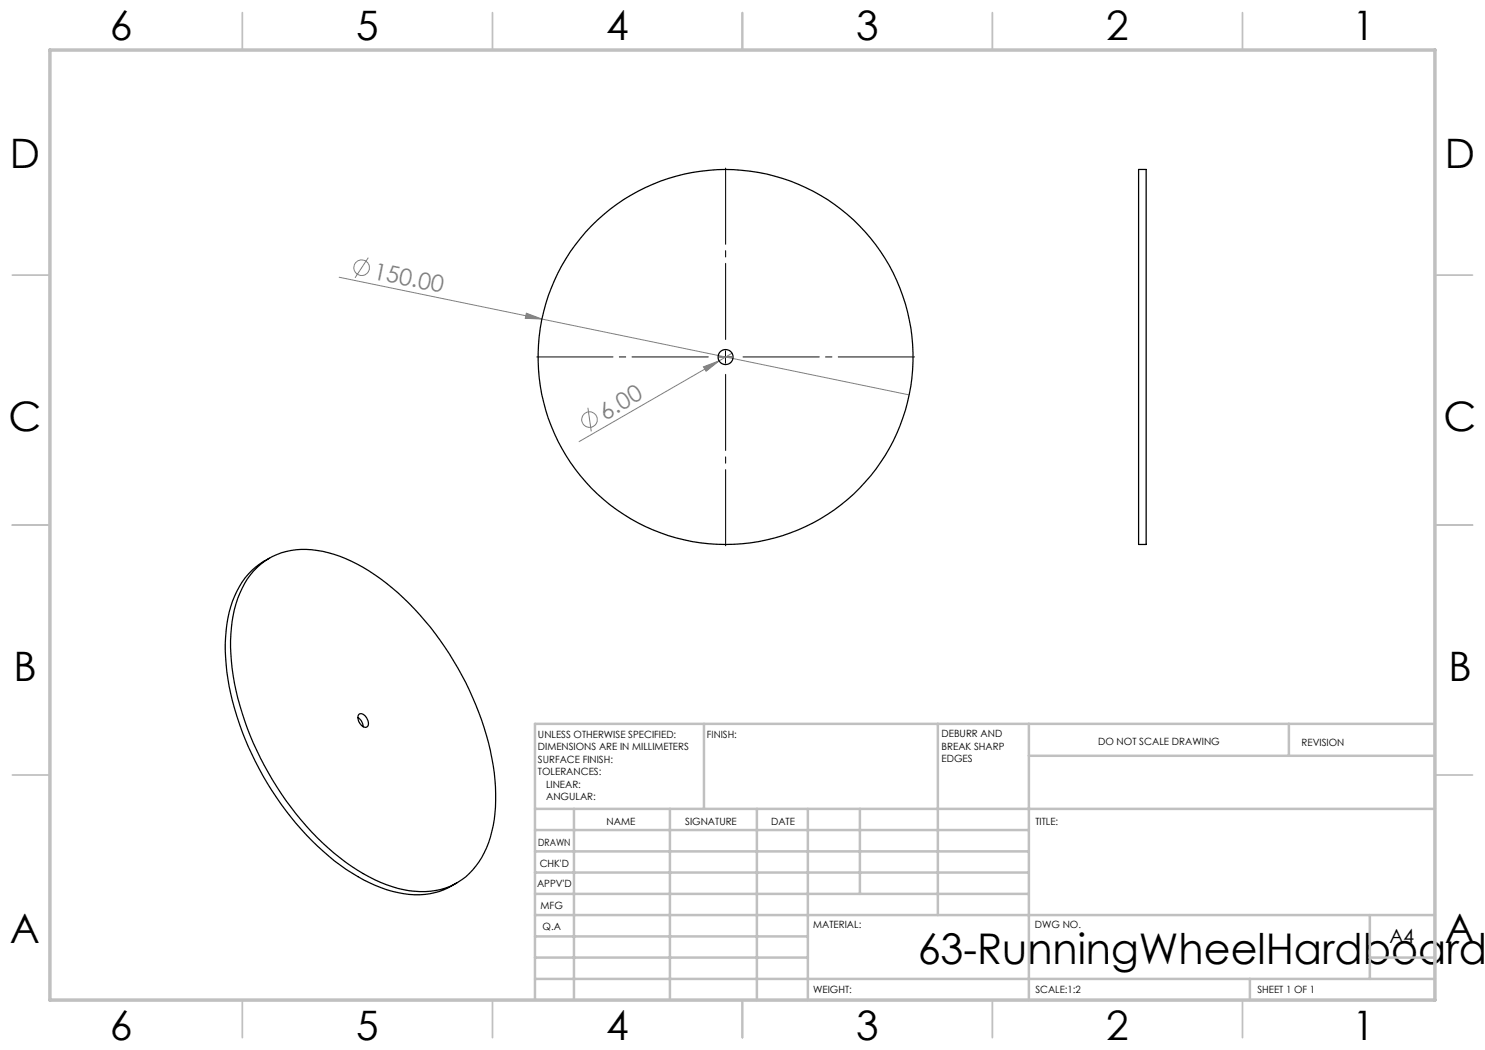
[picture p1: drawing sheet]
<svg xmlns="http://www.w3.org/2000/svg" width="297mm" height="210mm" viewBox="0 0 297 210" stroke-linecap="round" stroke-linejoin="round" font-family="sans-serif">
<g fill="none" stroke="#808080" stroke-width=".2">
<path d="M67.8 55.4l40.6 8.4M73.7 51.5l-2.7 4.1M105.3 62.6l3.1 1.2-3.3-.1zM108.4 63.8l73.4 15.2M140.7 73.4l3.1-1.2-2.6 2.1zM143.8 72.2l-28 16.1M146.4 70.7l-2.6 1.5M117.6 81.6l.7 4.7"/>
<circle cx="72.3" cy="53.6" r="1.56"/>
<circle cx="117.9" cy="83.9" r="1.55"/>
</g>
<path d="M142.6 71.4h-36.2M145.1 68.9v-36.3M145.1 73.9v36.2M147.6 71.4h36.3" fill="none" stroke="#000" stroke-width=".2" stroke-dasharray="15.2 1.3 1.3 1.3" stroke-dashoffset="-1"/>
<path d="M143.9 71.4h2.5M145.1 70.2v2.5" fill="none" stroke="#000" stroke-width=".2"/>
<g fill="none" stroke="#c0c0c0" stroke-width=".35">
<path d="M48.5 2.5v7.5M98.5 2.5v7.5M148.5 2.5v7.5M198.5 2.5v7.5M248.5 2.5v7.5M2.5 55h7.5M287 55h7.5M2.5 105h7.5M287 105h7.5M2.5 155h7.5M287 155h7.5M48.5 200v7.5"/>
<path d="M98.5 200v7.5M148.5 200v7.5M198.5 200v7.5M248.5 200v7.5"/>
</g>
<g fill="none" stroke="#c0c0c0" stroke-width=".5">
<path d="M140.8 144.8v17M187.6 144.8v38.2M205.8 144.8v55.2M205.8 151.2h81.2M257.8 144.8v6.4M287 144.8h-180v55.2M107 161.8h180M107 178.8h98.8M107 174.5h98.8M107 170.3h98.8M107 166h98.8M114.8 161.8v38.2"/>
<path d="M134 161.8v38.2M151.4 161.8v38.2M161.6 161.8v38.2M172 161.8v17M107 195.8h180M107 191.5h54.6M107 187.3h54.6M107 183h180M250 195.8v4.2M274 191.5h13M274 183v12.8"/>
</g>
<path d="M10 10h277v190h-277z" fill="none" stroke="#c0c0c0" stroke-width=".7"/>
<g fill="#808080">
<path d="M105.3 62.6l3.1 1.2-3.3-.1z"/>
<path d="M140.7 73.4l3.1-1.2-2.6 2.1z"/>
</g>
<g fill="none" stroke="#000" stroke-width=".25">
<path d="M227.7 33.9h1.5v75h-1.5zM50.7 114.2a13.6 13.6 0 0 1 12.7-4.1 32.5 32.5 0 0 1 16.2 8.5 61.6 61.6 0 0 1 19.2 35.9 28.8 28.8 0 0 1-2 16.1 13.6 13.6 0 0 1-15 7.5 33.1 33.1 0 0 1-16.1-8.5 61.3 61.3 0 0 1-19.3-35.9 27.4 27.4 0 0 1 2.5-17zM53.9 111.6a14.9 14.9 0 0 0-7.8 9.7 35.9 35.9 0 0 0 .4 18.9 61.1 61.1 0 0 0 21.6 32.8 28 28 0 0 0 14.8 6 14.4 14.4 0 0 0 8.5-2.4M71.6 143.5l.6 .6 .4 1.2M71.8 142.9a1.26 1.26 0 0 1 1.6 .9 .99 .99 0 0 1-.3 1.7 1.9 1.9 0 0 1-1.3-2.6z"/>
<circle cx="145.1" cy="71.4" r="1.5"/>
<circle cx="145.1" cy="71.4" r="37.5"/>
</g>
<text font-size="8.5" x="183.5" y="192.7">63-RunningWheelHardboard</text>
<g font-size="8.1">
<text x="22" y="8">6</text>
<text x="71.2" y="8">5</text>
<text x="121.2" y="8">4</text>
<text x="171.3" y="8">3</text>
<text x="221.3" y="8">2</text>
<text x="270.5" y="8">1</text>
<text x="2" y="33.6">D</text>
<text x="289" y="33.6">D</text>
<text x="1.7" y="86.1">C</text>
<text x="288.7" y="86.1">C</text>
<text x="2.7" y="136.1">B</text>
<text x="289.7" y="136.1">B</text>
<text x="2" y="188.6">A</text>
<text x="289" y="188.6">A</text>
<text x="22" y="208">6</text>
<text x="71.2" y="208">5</text>
<text x="121.2" y="208">4</text>
<text x="171.3" y="208">3</text>
<text x="221.3" y="208">2</text>
<text x="270.5" y="208">1</text>
</g>
<g font-size="4.7" fill="#808080">
<text x="74.5" y="55.7" transform="rotate(12 74.5 55.7)">150.00</text>
<text x="121" y="84.1" transform="rotate(-30 121 84.1)">6.00</text>
</g>
<text font-size="3.9" x="277.9" y="188.5">A4</text>
<g font-size="2">
<text x="107.6" y="147.6">UNLESS OTHERWISE SPECIFIED:</text>
<text x="141.4" y="147.6">FINISH:</text>
<text x="188.3" y="147.5">DEBURR AND</text>
<text x="188.3" y="150">BREAK SHARP</text>
<text x="219.6" y="149">DO NOT SCALE DRAWING</text>
<text x="260.3" y="149.2">REVISION</text>
<text x="107.6" y="150.1">DIMENSIONS ARE IN MILLIMETERS</text>
<text x="107.6" y="152.6">SURFACE FINISH:</text>
<text x="107.6" y="155.1">TOLERANCES:</text>
<text x="188.3" y="152.5">EDGES</text>
<text x="109.2" y="157.6">LINEAR:</text>
<text x="109.2" y="160.1">ANGULAR:</text>
<text x="121.3" y="165">NAME</text>
<text x="137" y="164.9">SIGNATURE</text>
<text x="154.2" y="164.9">DATE</text>
<text x="207.1" y="164.9">TITLE:</text>
<text x="107.6" y="169.1">DRAWN</text>
<text x="107.9" y="173.3">CHK'D</text>
<text x="107.4" y="177.4">APPV'D</text>
<text x="108.1" y="181.8">MFG</text>
<text x="108.5" y="186">Q.A</text>
<text x="162.6" y="185.5">MATERIAL:</text>
<text x="207" y="185.5">DWG NO.</text>
<text x="162.6" y="198.5">WEIGHT:</text>
<text x="207.1" y="198.6">SCALE:1:2</text>
<text x="251.5" y="198.6">SHEET 1 OF 1</text>
</g>
</svg>
